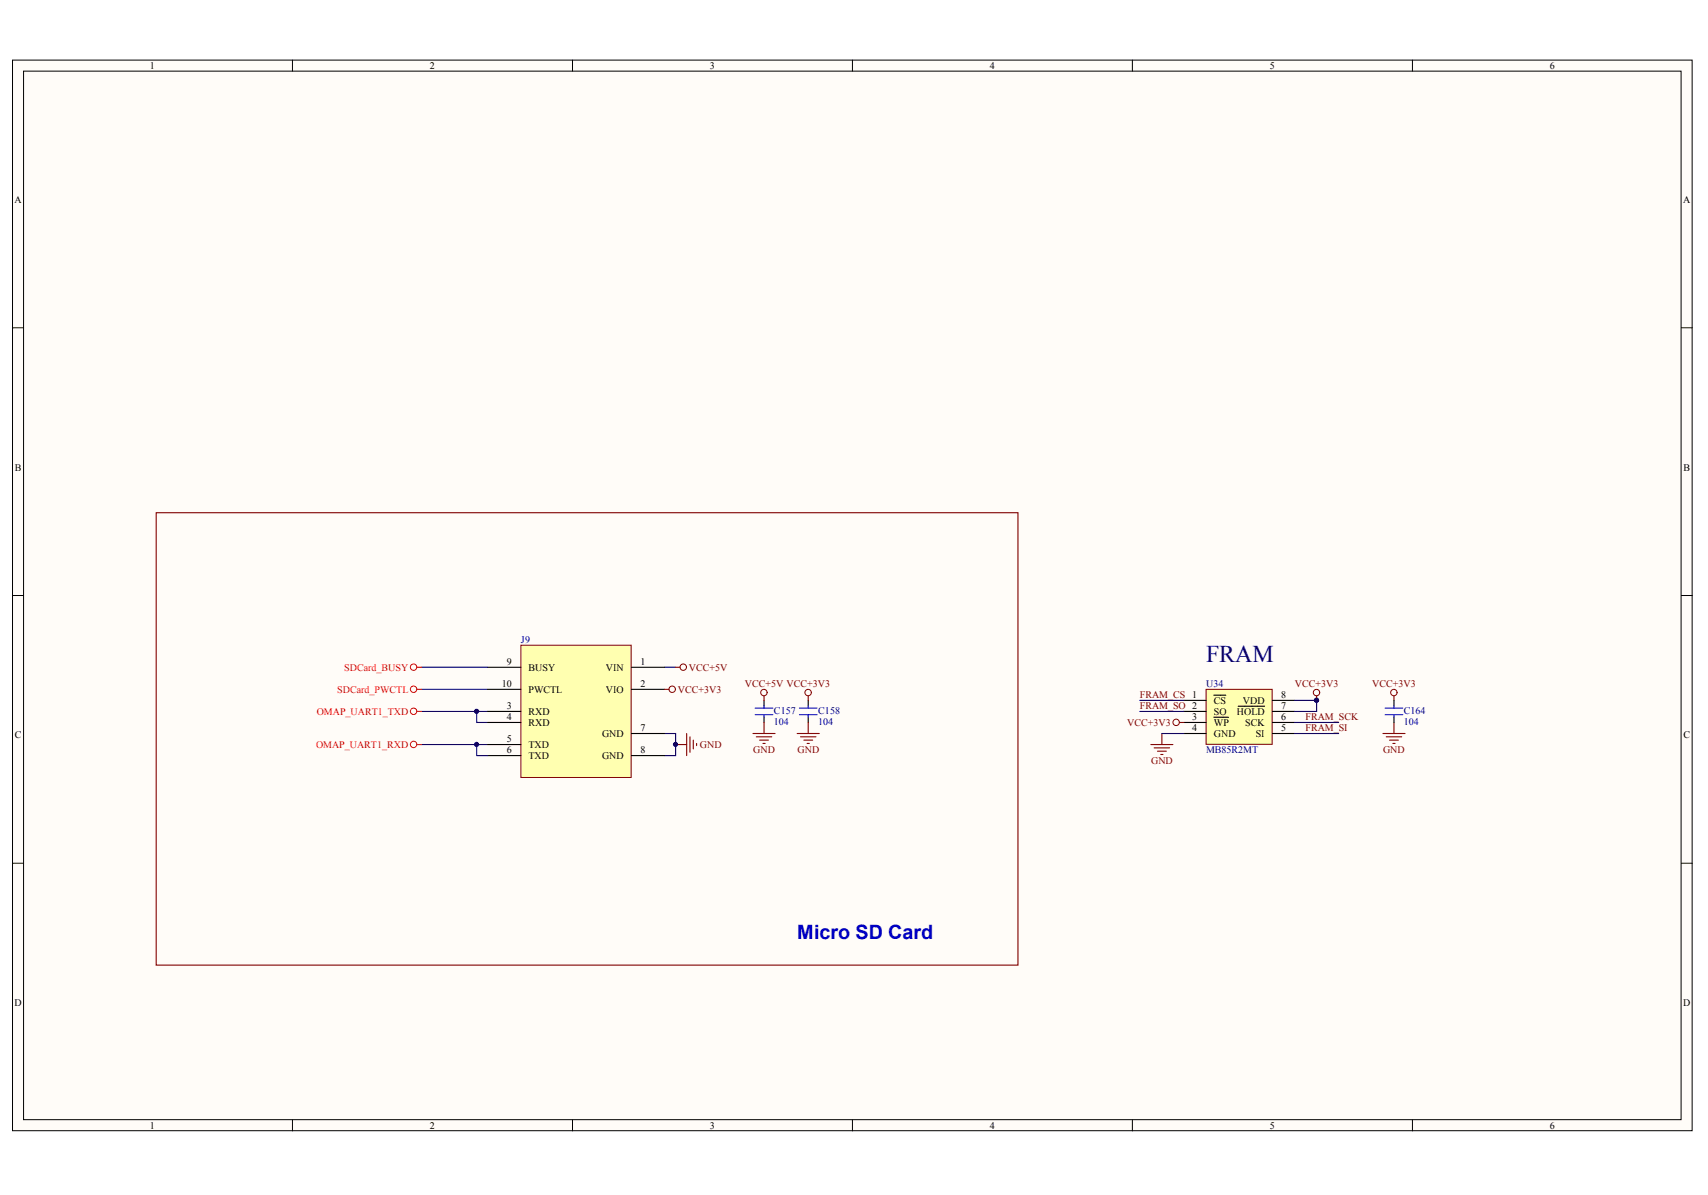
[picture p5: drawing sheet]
<svg xmlns="http://www.w3.org/2000/svg" width="289mm" height="202mm" viewBox="0 0 289 202" stroke-linecap="round" stroke-linejoin="round" font-family="sans-serif">
<g fill="#fffcf8" stroke="#000" stroke-width=".17">
<path d="M2.1 10.2h284.1v181.1h-284.1z"/>
<path d="M4 12h280.4v177.4h-280.4z"/>
</g>
<g fill="none" stroke="#000" stroke-width=".17">
<path d="M49.5 10.2v1.8M96.8 10.2v1.8M144.2 10.2v1.8M191.6 10.2v1.8M238.9 10.2v1.8M2.1 55.5h1.9M284.4 55.5h1.9M2.1 100.7h1.9M284.4 100.7h1.9M2.1 146h1.9M284.4 146h1.9M49.5 189.4v1.9"/>
<path d="M96.8 189.4v1.9M144.2 189.4v1.9M191.6 189.4v1.9M238.9 189.4v1.9"/>
</g>
<path d="M26.4 86.7h145.8v76.6h-145.8z" fill="none" stroke="#800000" stroke-width=".19"/>
<path d="M71.3 112.9h11.2M71.3 116.6h11.2M112.4 112.9h1.9M71.3 125.9h11.2M71.3 120.3h11.2M80.6 120.3v1.9h1.9M112.4 124.1h1.9v3.7h-1.9" fill="none" stroke="#000080" stroke-width=".19"/>
<circle cx="80.6" cy="120.3" r=".36" fill="#000080" stroke="#000080" stroke-width=".17"/>
<path d="M88.1 109.1h18.7v22.4h-18.7z" fill="#ffffb0" stroke="#800000" stroke-width=".17"/>
<g fill="none" stroke="#000" stroke-width=".19">
<path d="M82.5 112.9h5.6M82.5 116.6h5.6M106.8 112.9h5.6M106.8 116.6h5.6M129.2 118.5v.9M136.7 118.5v.9M82.5 120.3h5.6M82.5 122.2h5.6M82.5 125.9h5.6M82.5 127.8h5.6M106.8 127.8h5.6M106.8 124.1h5.6"/>
<path d="M129.2 121.3v.9M136.7 121.3v.9"/>
</g>
<path d="M80.6 125.9v1.9h1.9" fill="none" stroke="#000080" stroke-width=".19"/>
<g fill="#000080" stroke="#000080" stroke-width=".17">
<circle cx="80.6" cy="125.9" r=".36"/>
<circle cx="114.3" cy="125.9" r=".36"/>
</g>
<g fill="none" stroke="#f00" stroke-width=".17">
<circle cx="70" cy="116.6" r=".54"/>
<circle cx="70" cy="112.9" r=".54"/>
<circle cx="70" cy="125.9" r=".54"/>
<circle cx="70" cy="120.3" r=".54"/>
</g>
<path d="M70.5 116.6h.8M70.5 112.9h.8M70.5 125.9h.8M70.5 120.3h.8" fill="none" stroke="#f00" stroke-width=".19"/>
<g fill="none" stroke="#800000" stroke-width=".17">
<circle cx="113.7" cy="116.6" r=".54"/>
<circle cx="115.6" cy="112.9" r=".54"/>
<circle cx="129.2" cy="117.1" r=".54"/>
<circle cx="136.7" cy="117.1" r=".54"/>
</g>
<g fill="none" stroke="#800000" stroke-width=".19">
<path d="M112.4 116.6h.8M114.3 112.9h.7M129.2 117.7v.8M136.7 117.7v.8M114.3 125.9h1.9M116.2 124.1v3.7M116.7 124.6v2.7M117.3 125.2v1.5M117.8 125.8v.3M127.4 124.1h3.7M127.9 124.6h2.7M128.5 125.2h1.5"/>
<path d="M129.1 125.8h.3M129.2 122.2v1.9M134.9 124.1h3.7M135.4 124.6h2.6M136 125.2h1.5M136.5 125.8h.4M136.7 122.2v1.9"/>
</g>
<path d="M127.7 119.8h3M129.2 119.4v.4M135.2 119.8h3M136.7 119.4v.4M127.7 120.9h3M129.2 120.9v.4M135.2 120.9h3M136.7 120.9v.4" fill="none" stroke="#00f" stroke-width=".19"/>
<path d="M204 116.6h11.2v9.3h-11.2z" fill="#ffffb0" stroke="#800000" stroke-width=".17"/>
<g fill="none" stroke="#000" stroke-width=".19">
<path d="M200.3 118.5h3.7M205.3 117.6h2.1M209.4 119.5h4.5M215.2 118.5h3.8M235.8 118.5v.9M200.3 120.3h3.7M200.3 122.2h3.7M200.3 124.1h3.7M205.3 121.3h2.5M215.2 120.3h3.8M215.2 122.2h3.8M215.2 124.1h3.8"/>
<path d="M235.8 121.3v.9"/>
</g>
<path d="M192.8 118.5h7.5M219 118.5h3.7v1.8h-3.7M192.8 120.3h7.5M196.5 124.1h3.8M219 124.1h7.5M219 122.2h7.5" fill="none" stroke="#000080" stroke-width=".19"/>
<g fill="none" stroke="#800000" stroke-width=".19">
<path d="M222.7 117.7v.8M235.8 117.7v.8M194.7 125.9h3.7M195.2 126.5h2.7M195.8 127.1h1.5M196.4 127.6h.3M196.5 124.1v1.8M199.5 122.2h.8M233.9 124.1h3.8M234.5 124.6h2.6M235.1 125.2h1.5M235.6 125.8h.4"/>
<path d="M235.8 122.2v1.9"/>
</g>
<circle cx="222.7" cy="118.5" r=".36" fill="#000080" stroke="#000080" stroke-width=".17"/>
<g fill="none" stroke="#800000" stroke-width=".17">
<circle cx="222.7" cy="117.1" r=".54"/>
<circle cx="235.8" cy="117.1" r=".54"/>
<circle cx="199" cy="122.2" r=".54"/>
</g>
<path d="M234.3 119.8h3M235.8 119.4v.4M234.3 120.9h3M235.8 120.9v.4" fill="none" stroke="#00f" stroke-width=".19"/>
<text font-size="4.1" fill="#000080" x="204" y="112">FRAM</text>
<text font-size="3.3" fill="#00f" x="134.9" y="158.8">Micro SD Card</text>
<g font-size="1.7">
<text x="25.4" y="11.7">1</text>
<text x="72.7" y="11.7">2</text>
<text x="120.1" y="11.7">3</text>
<text x="167.5" y="11.7">4</text>
<text x="214.8" y="11.7">5</text>
<text x="262.2" y="11.7">6</text>
<text x="2.5" y="34.3">A</text>
<text x="284.7" y="34.3">A</text>
<text x="2.5" y="79.6">B</text>
<text x="284.8" y="79.6">B</text>
<text x="85.8" y="112.5">9</text>
<text x="89.4" y="113.4">BUSY</text>
<text x="102.5" y="113.4">VIN</text>
<text x="108.3" y="112.5">1</text>
<text x="84.9" y="116.2">10</text>
<text x="85.8" y="120">3</text>
<text x="89.4" y="117.2">PWCTL</text>
<text x="102.5" y="117.2">VIO</text>
<text x="108.3" y="116.2">2</text>
<text x="205.3" y="119">CS</text>
<text x="210.3" y="119">VDD</text>
<text x="216.7" y="120">7</text>
<text x="216.7" y="118.1">8</text>
<text x="2.5" y="124.9">C</text>
<text x="85.8" y="121.9">4</text>
<text x="85.8" y="125.6">5</text>
<text x="89.4" y="120.9">RXD</text>
<text x="89.4" y="122.8">RXD</text>
<text x="101.8" y="124.7">GND</text>
<text x="108.3" y="123.7">7</text>
<text x="201.7" y="121.9">3</text>
<text x="201.7" y="123.7">4</text>
<text x="205.3" y="120.9">SO</text>
<text x="205.3" y="122.8">WP</text>
<text x="205.3" y="124.7">GND</text>
<text x="209.2" y="120.9">HOLD</text>
<text x="210.6" y="122.8">SCK</text>
<text x="212.4" y="124.7">SI</text>
<text x="216.7" y="123.7">5</text>
<text x="216.7" y="121.9">6</text>
<text x="284.8" y="124.9">C</text>
<text x="85.8" y="127.5">6</text>
<text x="89.4" y="126.5">TXD</text>
<text x="89.4" y="128.4">TXD</text>
<text x="101.8" y="128.4">GND</text>
<text x="108.3" y="127.5">8</text>
<text x="2.5" y="170.1">D</text>
<text x="284.7" y="170.1">D</text>
<text x="25.4" y="190.9">1</text>
<text x="72.7" y="190.9">2</text>
<text x="120.1" y="190.9">3</text>
<text x="167.5" y="190.9">4</text>
<text x="214.8" y="190.9">5</text>
<text x="262.2" y="190.9">6</text>
</g>
<g font-size="1.7" fill="#f00">
<text x="58.2" y="113.4">SDCard_BUSY</text>
<text x="57.1" y="117.2">SDCard_PWCTL</text>
<text x="53.6" y="120.9">OMAP_UART1_TXD</text>
<text x="53.5" y="126.5">OMAP_UART1_RXD</text>
</g>
<g font-size="1.7" fill="#000080">
<text x="88.1" y="108.8">J9</text>
<text x="204" y="116.2">U34</text>
<text x="130.9" y="120.7">C157</text>
<text x="130.9" y="122.6">104</text>
<text x="138.4" y="120.7">C158</text>
<text x="138.4" y="122.6">104</text>
<text x="237.5" y="120.7">C164</text>
<text x="237.5" y="122.6">104</text>
<text x="204" y="127.5">MB85R2MT</text>
</g>
<g font-size="1.7" fill="#800000">
<text x="116.5" y="113.4">VCC+5V</text>
<text x="114.7" y="117.2">VCC+3V3</text>
<text x="126" y="116.2">VCC+5V VCC+3V3</text>
<text x="192.8" y="118.1">FRAM_CS 1</text>
<text x="192.8" y="120">FRAM_SO 2</text>
<text x="219.1" y="116.2">VCC+3V3</text>
<text x="232.1" y="116.2">VCC+3V3</text>
<text x="190.7" y="122.8">VCC+3V3</text>
<text x="220.8" y="121.9">FRAM_SCK</text>
<text x="220.8" y="123.7">FRAM_SI</text>
<text x="118.4" y="126.5">GND</text>
<text x="127.4" y="127.5">GND</text>
<text x="134.9" y="127.5">GND</text>
<text x="194.7" y="129.3">GND</text>
<text x="234" y="127.5">GND</text>
</g>
</svg>
